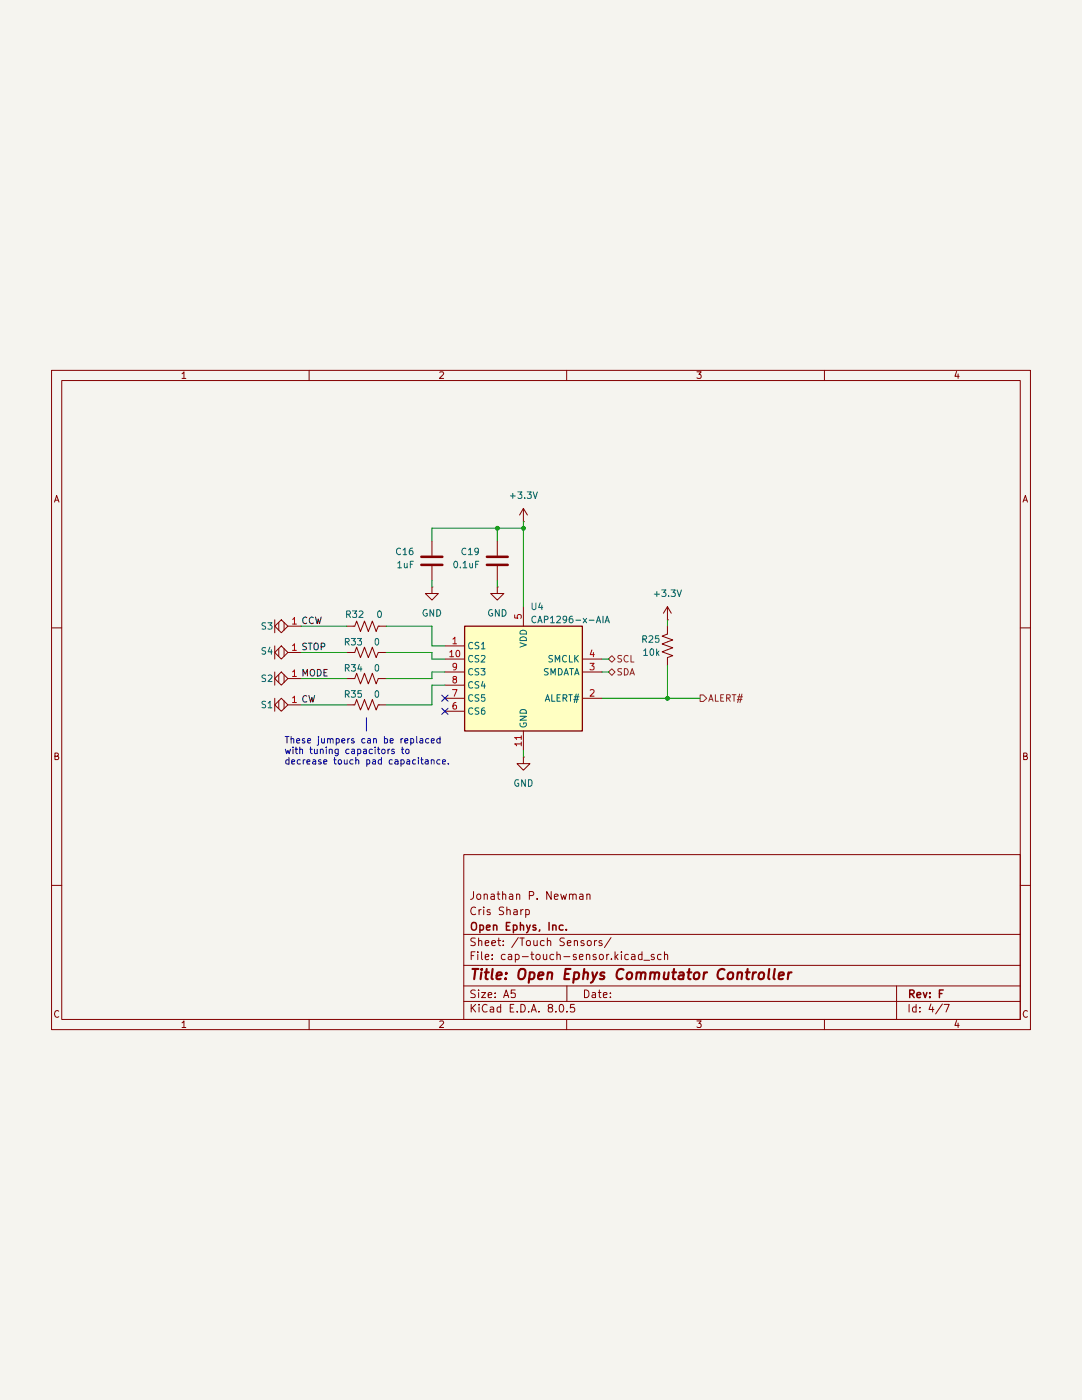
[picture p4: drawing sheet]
(kicad_sch
 (version 20231120)
 (generator "eeschema")
 (generator_version "8.0")
 (paper "A5")
 (title_block
  (title "Open Ephys Commutator Controller")
  (rev "F")
  (company "Open Ephys, Inc.")
  (comment 1 "Cris Sharp")
  (comment 2 "Jonathan P. Newman"))
 (lib_symbols
  (symbol "Device:C"
   (pin_numbers hide)
   (pin_names
    (offset 0.254)) (exclude_from_sim no) (in_bom yes) (on_board yes)
   (property "Reference" "C" (at 0.635 2.54 0) (effects (font (size 1.27 1.27)) (justify left)))
   (property "Value" "C" (at 0.635 -2.54 0) (effects (font (size 1.27 1.27)) (justify left)))
   (property "Footprint" "" (at 0.9652 -3.81 0) (effects (font (size 1.27 1.27)) (hide yes)))
   (property "Datasheet" "~" (at 0 0 0) (effects (font (size 1.27 1.27)) (hide yes)))
   (property "Description" "Unpolarized capacitor" (at 0 0 0) (effects (font (size 1.27 1.27)) (hide yes)))
   (symbol "C_0_1"
    (polyline (pts (xy -2.032 -0.762) (xy 2.032 -0.762)) (stroke (width 0.508) (type default)) (fill (type none)))
    (polyline (pts (xy -2.032 0.762) (xy 2.032 0.762)) (stroke (width 0.508) (type default)) (fill (type none))))
   (symbol "C_1_1"
    (pin passive line (at 0 3.81 270) (length 2.794) (name "~" (effects (font (size 1.27 1.27)))) (number "1" (effects (font (size 1.27 1.27)))))
    (pin passive line (at 0 -3.81 90) (length 2.794) (name "~" (effects (font (size 1.27 1.27)))) (number "2" (effects (font (size 1.27 1.27)))))))
  (symbol "Device:R_US"
   (pin_numbers hide)
   (pin_names
    (offset 0)) (exclude_from_sim no) (in_bom yes) (on_board yes)
   (property "Reference" "R" (at 2.54 0 90) (effects (font (size 1.27 1.27))))
   (property "Value" "R_US" (at -2.54 0 90) (effects (font (size 1.27 1.27))))
   (property "Footprint" "" (at 1.016 -0.254 90) (effects (font (size 1.27 1.27)) (hide yes)))
   (property "Datasheet" "~" (at 0 0 0) (effects (font (size 1.27 1.27)) (hide yes)))
   (property "Description" "Resistor, US symbol" (at 0 0 0) (effects (font (size 1.27 1.27)) (hide yes)))
   (symbol "R_US_0_1"
    (polyline (pts (xy 0 -2.286) (xy 0 -2.54)) (stroke (width 0) (type default)) (fill (type none)))
    (polyline (pts (xy 0 2.286) (xy 0 2.54)) (stroke (width 0) (type default)) (fill (type none)))
    (polyline (pts (xy 0 -0.762) (xy 1.016 -1.143) (xy 0 -1.524) (xy -1.016 -1.905) (xy 0 -2.286)) (stroke (width 0) (type default)) (fill (type none)))
    (polyline (pts (xy 0 0.762) (xy 1.016 0.381) (xy 0 0) (xy -1.016 -0.381) (xy 0 -0.762)) (stroke (width 0) (type default)) (fill (type none)))
    (polyline (pts (xy 0 2.286) (xy 1.016 1.905) (xy 0 1.524) (xy -1.016 1.143) (xy 0 0.762)) (stroke (width 0) (type default)) (fill (type none))))
   (symbol "R_US_1_1"
    (pin passive line (at 0 3.81 270) (length 1.27) (name "~" (effects (font (size 1.27 1.27)))) (number "1" (effects (font (size 1.27 1.27)))))
    (pin passive line (at 0 -3.81 90) (length 1.27) (name "~" (effects (font (size 1.27 1.27)))) (number "2" (effects (font (size 1.27 1.27)))))))
  (symbol "open-ephys:CAP1296-x-AIA" (exclude_from_sim no) (in_bom yes) (on_board yes)
   (property "Reference" "U" (at -10.16 12.7 0) (effects (font (size 1.27 1.27))))
   (property "Value" "CAP1296-x-AIA" (at 8.89 12.7 0) (effects (font (size 1.27 1.27))))
   (property "Footprint" "Package_DFN_QFN:DFN-10-1EP_3x3mm_P0.5mm_EP1.55x2.48mm" (at 0 24.13 0) (effects (font (size 1.27 1.27)) (hide yes)))
   (property "Datasheet" "https://ww1.microchip.com/downloads/en/DeviceDoc/00001569B.pdf" (at -1.27 0 0) (effects (font (size 1.27 1.27)) (hide yes)))
   (property "Description" "6-Channel Capacitive Touch Sensor, DFN-10" (at 0 0 0) (effects (font (size 1.27 1.27)) (hide yes)))
   (symbol "CAP1296-x-AIA_0_1"
    (rectangle (start -11.43 11.43) (end 11.43 -8.89) (stroke (width 0.254) (type default)) (fill (type background))))
   (symbol "CAP1296-x-AIA_1_1"
    (pin passive line (at -15.24 7.62 0) (length 3.81) (name "CS1" (effects (font (size 1.27 1.27)))) (number "1" (effects (font (size 1.27 1.27)))))
    (pin passive line (at -15.24 5.08 0) (length 3.81) (name "CS2" (effects (font (size 1.27 1.27)))) (number "10" (effects (font (size 1.27 1.27)))))
    (pin power_in line (at 0 -12.7 90) (length 3.81) (name "GND" (effects (font (size 1.27 1.27)))) (number "11" (effects (font (size 1.27 1.27)))))
    (pin open_collector line (at 15.24 -2.54 180) (length 3.81) (name "ALERT#" (effects (font (size 1.27 1.27)))) (number "2" (effects (font (size 1.27 1.27)))))
    (pin bidirectional line (at 15.24 2.54 180) (length 3.81) (name "SMDATA" (effects (font (size 1.27 1.27)))) (number "3" (effects (font (size 1.27 1.27)))))
    (pin input line (at 15.24 5.08 180) (length 3.81) (name "SMCLK" (effects (font (size 1.27 1.27)))) (number "4" (effects (font (size 1.27 1.27)))))
    (pin power_in line (at 0 15.24 270) (length 3.81) (name "VDD" (effects (font (size 1.27 1.27)))) (number "5" (effects (font (size 1.27 1.27)))))
    (pin passive line (at -15.24 -5.08 0) (length 3.81) (name "CS6" (effects (font (size 1.27 1.27)))) (number "6" (effects (font (size 1.27 1.27)))))
    (pin passive line (at -15.24 -2.54 0) (length 3.81) (name "CS5" (effects (font (size 1.27 1.27)))) (number "7" (effects (font (size 1.27 1.27)))))
    (pin passive line (at -15.24 0 0) (length 3.81) (name "CS4" (effects (font (size 1.27 1.27)))) (number "8" (effects (font (size 1.27 1.27)))))
    (pin passive line (at -15.24 2.54 0) (length 3.81) (name "CS3" (effects (font (size 1.27 1.27)))) (number "9" (effects (font (size 1.27 1.27)))))))
  (symbol "open-ephys:TOUCH" (exclude_from_sim no) (in_bom no) (on_board yes)
   (property "Reference" "S" (at 0 3.81 0) (effects (font (size 1.27 1.27))))
   (property "Value" "" (at 0 0 0) (effects (font (size 1.27 1.27))))
   (property "Footprint" "" (at 0 0 0) (effects (font (size 1.27 1.27)) (hide yes)))
   (property "Datasheet" "" (at 0 0 0) (effects (font (size 1.27 1.27)) (hide yes)))
   (property "Description" "Printed capactitive touch sensor" (at 0 0 0) (effects (font (size 1.27 1.27)) (hide yes)))
   (symbol "TOUCH_0_1"
    (polyline (pts (xy -1.27 2.54) (xy 1.27 2.54)) (stroke (width 0) (type default)) (fill (type none)))
    (polyline (pts (xy -0.762 0.762) (xy 0.762 0.762)) (stroke (width 0) (type default)) (fill (type none)))
    (polyline (pts (xy -0.762 1.778) (xy 0.762 1.778)) (stroke (width 0) (type default)) (fill (type none)))
    (polyline (pts (xy -1.27 1.27) (xy 0 2.54) (xy 1.27 1.27) (xy 0 0) (xy -1.27 1.27)) (stroke (width 0) (type default)) (fill (type none))))
   (symbol "TOUCH_1_1"
    (pin passive line (at 0 -2.54 90) (length 2.54) (name "" (effects (font (size 1.27 1.27)))) (number "1" (effects (font (size 1.27 1.27)))))))
  (symbol "power:+3.3V"
   (power)
   (pin_numbers hide)
   (pin_names
    (offset 0) hide) (exclude_from_sim no) (in_bom yes) (on_board yes)
   (property "Reference" "#PWR" (at 0 -3.81 0) (effects (font (size 1.27 1.27)) (hide yes)))
   (property "Value" "+3.3V" (at 0 3.556 0) (effects (font (size 1.27 1.27))))
   (property "Footprint" "" (at 0 0 0) (effects (font (size 1.27 1.27)) (hide yes)))
   (property "Datasheet" "" (at 0 0 0) (effects (font (size 1.27 1.27)) (hide yes)))
   (property "Description" "Power symbol creates a global label with name \"+3.3V\"" (at 0 0 0) (effects (font (size 1.27 1.27)) (hide yes)))
   (symbol "+3.3V_0_1"
    (polyline (pts (xy -0.762 1.27) (xy 0 2.54)) (stroke (width 0) (type default)) (fill (type none)))
    (polyline (pts (xy 0 0) (xy 0 2.54)) (stroke (width 0) (type default)) (fill (type none)))
    (polyline (pts (xy 0 2.54) (xy 0.762 1.27)) (stroke (width 0) (type default)) (fill (type none))))
   (symbol "+3.3V_1_1"
    (pin power_in line (at 0 0 90) (length 0) (name "~" (effects (font (size 1.27 1.27)))) (number "1" (effects (font (size 1.27 1.27)))))))
  (symbol "power:GND"
   (power)
   (pin_numbers hide)
   (pin_names
    (offset 0) hide) (exclude_from_sim no) (in_bom yes) (on_board yes)
   (property "Reference" "#PWR" (at 0 -6.35 0) (effects (font (size 1.27 1.27)) (hide yes)))
   (property "Value" "GND" (at 0 -3.81 0) (effects (font (size 1.27 1.27))))
   (property "Footprint" "" (at 0 0 0) (effects (font (size 1.27 1.27)) (hide yes)))
   (property "Datasheet" "" (at 0 0 0) (effects (font (size 1.27 1.27)) (hide yes)))
   (property "Description" "Power symbol creates a global label with name \"GND\" , ground" (at 0 0 0) (effects (font (size 1.27 1.27)) (hide yes)))
   (symbol "GND_0_1"
    (polyline (pts (xy 0 0) (xy 0 -1.27) (xy 1.27 -1.27) (xy 0 -2.54) (xy -1.27 -1.27) (xy 0 -1.27)) (stroke (width 0) (type default)) (fill (type none))))
   (symbol "GND_1_1"
    (pin power_in line (at 0 0 270) (length 0) (name "~" (effects (font (size 1.27 1.27)))) (number "1" (effects (font (size 1.27 1.27))))))))
 (junction
  (at 101.6 40.64)
  (diameter 0)
  (color 0 0 0 0))
 (junction
  (at 96.52 40.64)
  (diameter 0)
  (color 0 0 0 0))
 (junction
  (at 129.54 73.66)
  (diameter 0)
  (color 0 0 0 0))
 (no_connect
  (at 86.36 73.66))
 (no_connect
  (at 86.36 76.2))
 (wire
  (pts (xy 58.42 74.93) (xy 67.31 74.93))
  (stroke (width 0) (type default)))
 (wire
  (pts (xy 83.82 40.64) (xy 83.82 43.18))
  (stroke (width 0) (type default)))
 (wire
  (pts (xy 135.89 73.66) (xy 129.54 73.66))
  (stroke (width 0) (type default)))
 (polyline
  (pts (xy 71.12 77.47) (xy 71.12 80.01))
  (stroke (width 0) (type default)))
 (wire
  (pts (xy 101.6 39.37) (xy 101.6 40.64))
  (stroke (width 0) (type default)))
 (wire
  (pts (xy 96.52 40.64) (xy 96.52 43.18))
  (stroke (width 0) (type default)))
 (wire
  (pts (xy 74.93 59.69) (xy 83.82 59.69))
  (stroke (width 0) (type default)))
 (wire
  (pts (xy 83.82 63.5) (xy 86.36 63.5))
  (stroke (width 0) (type default)))
 (wire
  (pts (xy 74.93 64.77) (xy 83.82 64.77))
  (stroke (width 0) (type default)))
 (wire
  (pts (xy 129.54 67.31) (xy 129.54 73.66))
  (stroke (width 0) (type default)))
 (wire
  (pts (xy 83.82 71.12) (xy 83.82 74.93))
  (stroke (width 0) (type default)))
 (wire
  (pts (xy 58.42 59.69) (xy 67.31 59.69))
  (stroke (width 0) (type default)))
 (wire
  (pts (xy 129.54 58.42) (xy 129.54 59.69))
  (stroke (width 0) (type default)))
 (wire
  (pts (xy 74.93 74.93) (xy 83.82 74.93))
  (stroke (width 0) (type default)))
 (wire
  (pts (xy 58.42 64.77) (xy 67.31 64.77))
  (stroke (width 0) (type default)))
 (wire
  (pts (xy 58.42 69.85) (xy 67.31 69.85))
  (stroke (width 0) (type default)))
 (wire
  (pts (xy 118.11 68.58) (xy 116.84 68.58))
  (stroke (width 0) (type default)))
 (wire
  (pts (xy 83.82 64.77) (xy 83.82 66.04))
  (stroke (width 0) (type default)))
 (wire
  (pts (xy 96.52 40.64) (xy 83.82 40.64))
  (stroke (width 0) (type default)))
 (wire
  (pts (xy 118.11 66.04) (xy 116.84 66.04))
  (stroke (width 0) (type default)))
 (wire
  (pts (xy 74.93 69.85) (xy 83.82 69.85))
  (stroke (width 0) (type default)))
 (wire
  (pts (xy 96.52 50.8) (xy 96.52 52.07))
  (stroke (width 0) (type default)))
 (wire
  (pts (xy 83.82 68.58) (xy 86.36 68.58))
  (stroke (width 0) (type default)))
 (wire
  (pts (xy 101.6 83.82) (xy 101.6 85.09))
  (stroke (width 0) (type default)))
 (wire
  (pts (xy 86.36 71.12) (xy 83.82 71.12))
  (stroke (width 0) (type default)))
 (wire
  (pts (xy 83.82 63.5) (xy 83.82 59.69))
  (stroke (width 0) (type default)))
 (wire
  (pts (xy 83.82 69.85) (xy 83.82 68.58))
  (stroke (width 0) (type default)))
 (wire
  (pts (xy 83.82 50.8) (xy 83.82 52.07))
  (stroke (width 0) (type default)))
 (wire
  (pts (xy 83.82 66.04) (xy 86.36 66.04))
  (stroke (width 0) (type default)))
 (wire
  (pts (xy 96.52 40.64) (xy 101.6 40.64))
  (stroke (width 0) (type default)))
 (wire
  (pts (xy 129.54 73.66) (xy 116.84 73.66))
  (stroke (width 0) (type default)))
 (wire
  (pts (xy 101.6 40.64) (xy 101.6 55.88))
  (stroke (width 0) (type default)))
 (text "These jumpers can be replaced\nwith tuning capacitors to \ndecrease touch pad capacitance."
  (exclude_from_sim no)
  (at 55.118 84.074 0)
  (effects (font (size 1.27 1.27)) (justify left)))
 (label "MODE"
  (at 58.42 69.85 0)
  (fields_autoplaced yes)
  (effects (font (size 1.27 1.27)) (justify left bottom)))
 (label "CW"
  (at 58.42 74.93 0)
  (fields_autoplaced yes)
  (effects (font (size 1.27 1.27)) (justify left bottom)))
 (label "CCW"
  (at 58.42 59.69 0)
  (fields_autoplaced yes)
  (effects (font (size 1.27 1.27)) (justify left bottom)))
 (label "STOP"
  (at 58.42 64.77 0)
  (fields_autoplaced yes)
  (effects (font (size 1.27 1.27)) (justify left bottom)))
 (hierarchical_label "ALERT#"
  (shape output)
  (at 135.89 73.66 0)
  (fields_autoplaced yes)
  (effects (font (size 1.27 1.27)) (justify left)))
 (hierarchical_label "SDA"
  (shape bidirectional)
  (at 118.11 68.58 0)
  (fields_autoplaced yes)
  (effects (font (size 1.27 1.27)) (justify left)))
 (hierarchical_label "SCL"
  (shape bidirectional)
  (at 118.11 66.04 0)
  (fields_autoplaced yes)
  (effects (font (size 1.27 1.27)) (justify left)))
 (symbol
  (lib_id "power:GND")
  (at 83.82 52.07 0)
  (unit 1)
  (exclude_from_sim no)
  (in_bom yes)
  (on_board yes)
  (dnp no)
  (fields_autoplaced yes)
  (property "Reference" "#PWR031" (at 83.82 58.42 0) (effects (font (size 1.27 1.27)) (hide yes)))
  (property "Value" "GND" (at 83.82 57.15 0) (effects (font (size 1.27 1.27))))
  (property "Footprint" "" (at 83.82 52.07 0) (effects (font (size 1.27 1.27)) (hide yes)))
  (property "Datasheet" "" (at 83.82 52.07 0) (effects (font (size 1.27 1.27)) (hide yes)))
  (property "Description" "Power symbol creates a global label with name \"GND\" , ground" (at 83.82 52.07 0) (effects (font (size 1.27 1.27)) (hide yes)))
  (pin "1"))
 (symbol
  (lib_id "Device:R_US")
  (at 129.54 63.5 0)
  (mirror y)
  (unit 1)
  (exclude_from_sim no)
  (in_bom yes)
  (on_board yes)
  (dnp no)
  (property "Reference" "R25" (at 128.27 62.23 0) (effects (font (size 1.27 1.27)) (justify left)))
  (property "Value" "10k" (at 128.27 64.77 0) (effects (font (size 1.27 1.27)) (justify left)))
  (property "Footprint" "Resistor_SMD:R_0603_1608Metric" (at 128.524 63.754 90) (effects (font (size 1.27 1.27)) (hide yes)))
  (property "Datasheet" "~" (at 129.54 63.5 0) (effects (font (size 1.27 1.27)) (hide yes)))
  (property "Description" "Resistor, US symbol" (at 129.54 63.5 0) (effects (font (size 1.27 1.27)) (hide yes)))
  (pin "1")
  (pin "2"))
 (symbol
  (lib_id "Device:C")
  (at 96.52 46.99 0)
  (unit 1)
  (exclude_from_sim no)
  (in_bom yes)
  (on_board yes)
  (dnp no)
  (property "Reference" "C19" (at 93.218 45.212 0) (effects (font (size 1.27 1.27)) (justify right)))
  (property "Value" "0.1uF" (at 93.218 47.752 0) (effects (font (size 1.27 1.27)) (justify right)))
  (property "Footprint" "Capacitor_SMD:C_0402_1005Metric" (at 97.4852 50.8 0) (effects (font (size 1.27 1.27)) (hide yes)))
  (property "Datasheet" "~" (at 96.52 46.99 0) (effects (font (size 1.27 1.27)) (hide yes)))
  (property "Description" "Unpolarized capacitor" (at 96.52 46.99 0) (effects (font (size 1.27 1.27)) (hide yes)))
  (pin "1")
  (pin "2"))
 (symbol
  (lib_id "power:+3.3V")
  (at 129.54 58.42 0)
  (unit 1)
  (exclude_from_sim no)
  (in_bom yes)
  (on_board yes)
  (dnp no)
  (fields_autoplaced yes)
  (property "Reference" "#PWR029" (at 129.54 62.23 0) (effects (font (size 1.27 1.27)) (hide yes)))
  (property "Value" "+3.3V" (at 129.54 53.34 0) (effects (font (size 1.27 1.27))))
  (property "Footprint" "" (at 129.54 58.42 0) (effects (font (size 1.27 1.27)) (hide yes)))
  (property "Datasheet" "" (at 129.54 58.42 0) (effects (font (size 1.27 1.27)) (hide yes)))
  (property "Description" "Power symbol creates a global label with name \"+3.3V\"" (at 129.54 58.42 0) (effects (font (size 1.27 1.27)) (hide yes)))
  (pin "1"))
 (symbol
  (lib_id "Device:R_US")
  (at 71.12 59.69 90)
  (unit 1)
  (exclude_from_sim no)
  (in_bom yes)
  (on_board yes)
  (dnp no)
  (property "Reference" "R32" (at 68.834 57.404 90) (effects (font (size 1.27 1.27))))
  (property "Value" "0" (at 73.66 57.404 90) (effects (font (size 1.27 1.27))))
  (property "Footprint" "Resistor_SMD:R_0805_2012Metric" (at 71.374 58.674 90) (effects (font (size 1.27 1.27)) (hide yes)))
  (property "Datasheet" "~" (at 71.12 59.69 0) (effects (font (size 1.27 1.27)) (hide yes)))
  (property "Description" "Resistor, US symbol" (at 71.12 59.69 0) (effects (font (size 1.27 1.27)) (hide yes)))
  (pin "1")
  (pin "2"))
 (symbol
  (lib_id "Device:C")
  (at 83.82 46.99 0)
  (unit 1)
  (exclude_from_sim no)
  (in_bom yes)
  (on_board yes)
  (dnp no)
  (property "Reference" "C16" (at 80.518 45.212 0) (effects (font (size 1.27 1.27)) (justify right)))
  (property "Value" "1uF" (at 80.518 47.752 0) (effects (font (size 1.27 1.27)) (justify right)))
  (property "Footprint" "Capacitor_SMD:C_0603_1608Metric" (at 84.7852 50.8 0) (effects (font (size 1.27 1.27)) (hide yes)))
  (property "Datasheet" "~" (at 83.82 46.99 0) (effects (font (size 1.27 1.27)) (hide yes)))
  (property "Description" "Unpolarized capacitor" (at 83.82 46.99 0) (effects (font (size 1.27 1.27)) (hide yes)))
  (pin "1")
  (pin "2"))
 (symbol
  (lib_id "open-ephys:TOUCH")
  (at 55.88 64.77 90)
  (mirror x)
  (unit 1)
  (exclude_from_sim no)
  (in_bom no)
  (on_board yes)
  (dnp no)
  (property "Reference" "S4" (at 51.816 64.516 90) (effects (font (size 1.27 1.27))))
  (property "Value" "~" (at 54.61 62.23 90) (effects (font (size 1.27 1.27))))
  (property "Footprint" "open-ephys:Touch_Center_2mm" (at 55.88 64.77 0) (effects (font (size 1.27 1.27)) (hide yes)))
  (property "Datasheet" "" (at 55.88 64.77 0) (effects (font (size 1.27 1.27)) (hide yes)))
  (property "Description" "Printed capactitive touch sensor" (at 55.88 64.77 0) (effects (font (size 1.27 1.27)) (hide yes)))
  (pin "1"))
 (symbol
  (lib_id "open-ephys:TOUCH")
  (at 55.88 69.85 90)
  (mirror x)
  (unit 1)
  (exclude_from_sim no)
  (in_bom no)
  (on_board yes)
  (dnp no)
  (property "Reference" "S2" (at 51.816 69.85 90) (effects (font (size 1.27 1.27))))
  (property "Value" "~" (at 54.61 67.31 90) (effects (font (size 1.27 1.27))))
  (property "Footprint" "open-ephys:Touch_Center_2mm" (at 55.88 69.85 0) (effects (font (size 1.27 1.27)) (hide yes)))
  (property "Datasheet" "" (at 55.88 69.85 0) (effects (font (size 1.27 1.27)) (hide yes)))
  (property "Description" "Printed capactitive touch sensor" (at 55.88 69.85 0) (effects (font (size 1.27 1.27)) (hide yes)))
  (pin "1"))
 (symbol
  (lib_id "power:GND")
  (at 101.6 85.09 0)
  (mirror y)
  (unit 1)
  (exclude_from_sim no)
  (in_bom yes)
  (on_board yes)
  (dnp no)
  (fields_autoplaced yes)
  (property "Reference" "#PWR036" (at 101.6 91.44 0) (effects (font (size 1.27 1.27)) (hide yes)))
  (property "Value" "GND" (at 101.6 90.17 0) (effects (font (size 1.27 1.27))))
  (property "Footprint" "" (at 101.6 85.09 0) (effects (font (size 1.27 1.27)) (hide yes)))
  (property "Datasheet" "" (at 101.6 85.09 0) (effects (font (size 1.27 1.27)) (hide yes)))
  (property "Description" "Power symbol creates a global label with name \"GND\" , ground" (at 101.6 85.09 0) (effects (font (size 1.27 1.27)) (hide yes)))
  (pin "1"))
 (symbol
  (lib_id "open-ephys:TOUCH")
  (at 55.88 59.69 90)
  (mirror x)
  (unit 1)
  (exclude_from_sim no)
  (in_bom no)
  (on_board yes)
  (dnp no)
  (property "Reference" "S3" (at 51.816 59.69 90) (effects (font (size 1.27 1.27))))
  (property "Value" "~" (at 54.61 57.15 90) (effects (font (size 1.27 1.27))))
  (property "Footprint" "open-ephys:Touch_Center_2mm" (at 55.88 59.69 0) (effects (font (size 1.27 1.27)) (hide yes)))
  (property "Datasheet" "" (at 55.88 59.69 0) (effects (font (size 1.27 1.27)) (hide yes)))
  (property "Description" "Printed capactitive touch sensor" (at 55.88 59.69 0) (effects (font (size 1.27 1.27)) (hide yes)))
  (pin "1"))
 (symbol
  (lib_id "Device:R_US")
  (at 71.12 74.93 90)
  (unit 1)
  (exclude_from_sim no)
  (in_bom yes)
  (on_board yes)
  (dnp no)
  (property "Reference" "R35" (at 68.58 72.898 90) (effects (font (size 1.27 1.27))))
  (property "Value" "0" (at 73.152 72.898 90) (effects (font (size 1.27 1.27))))
  (property "Footprint" "Resistor_SMD:R_0805_2012Metric" (at 71.374 73.914 90) (effects (font (size 1.27 1.27)) (hide yes)))
  (property "Datasheet" "~" (at 71.12 74.93 0) (effects (font (size 1.27 1.27)) (hide yes)))
  (property "Description" "Resistor, US symbol" (at 71.12 74.93 0) (effects (font (size 1.27 1.27)) (hide yes)))
  (pin "1")
  (pin "2"))
 (symbol
  (lib_id "power:GND")
  (at 96.52 52.07 0)
  (unit 1)
  (exclude_from_sim no)
  (in_bom yes)
  (on_board yes)
  (dnp no)
  (fields_autoplaced yes)
  (property "Reference" "#PWR037" (at 96.52 58.42 0) (effects (font (size 1.27 1.27)) (hide yes)))
  (property "Value" "GND" (at 96.52 57.15 0) (effects (font (size 1.27 1.27))))
  (property "Footprint" "" (at 96.52 52.07 0) (effects (font (size 1.27 1.27)) (hide yes)))
  (property "Datasheet" "" (at 96.52 52.07 0) (effects (font (size 1.27 1.27)) (hide yes)))
  (property "Description" "Power symbol creates a global label with name \"GND\" , ground" (at 96.52 52.07 0) (effects (font (size 1.27 1.27)) (hide yes)))
  (pin "1"))
 (symbol
  (lib_id "Device:R_US")
  (at 71.12 69.85 90)
  (unit 1)
  (exclude_from_sim no)
  (in_bom yes)
  (on_board yes)
  (dnp no)
  (property "Reference" "R34" (at 68.58 67.818 90) (effects (font (size 1.27 1.27))))
  (property "Value" "0" (at 73.152 67.818 90) (effects (font (size 1.27 1.27))))
  (property "Footprint" "Resistor_SMD:R_0805_2012Metric" (at 71.374 68.834 90) (effects (font (size 1.27 1.27)) (hide yes)))
  (property "Datasheet" "~" (at 71.12 69.85 0) (effects (font (size 1.27 1.27)) (hide yes)))
  (property "Description" "Resistor, US symbol" (at 71.12 69.85 0) (effects (font (size 1.27 1.27)) (hide yes)))
  (pin "1")
  (pin "2"))
 (symbol
  (lib_id "open-ephys:CAP1296-x-AIA")
  (at 101.6 71.12 0)
  (unit 1)
  (exclude_from_sim no)
  (in_bom yes)
  (on_board yes)
  (dnp no)
  (property "Reference" "U4" (at 102.87 55.88 0) (effects (font (size 1.27 1.27)) (justify left)))
  (property "Value" "CAP1296-x-AIA" (at 102.87 58.42 0) (effects (font (size 1.27 1.27)) (justify left)))
  (property "Footprint" "Package_DFN_QFN:DFN-10-1EP_3x3mm_P0.5mm_EP1.55x2.48mm" (at 101.6 46.99 0) (effects (font (size 1.27 1.27)) (hide yes)))
  (property "Datasheet" "https://ww1.microchip.com/downloads/en/DeviceDoc/00001569B.pdf" (at 100.33 71.12 0) (effects (font (size 1.27 1.27)) (hide yes)))
  (property "Description" "6-Channel Capacitive Touch Sensor, DFN-10" (at 101.6 71.12 0) (effects (font (size 1.27 1.27)) (hide yes)))
  (pin "11")
  (pin "7")
  (pin "2")
  (pin "6")
  (pin "5")
  (pin "10")
  (pin "8")
  (pin "1")
  (pin "4")
  (pin "9")
  (pin "3"))
 (symbol
  (lib_id "power:+3.3V")
  (at 101.6 39.37 0)
  (unit 1)
  (exclude_from_sim no)
  (in_bom yes)
  (on_board yes)
  (dnp no)
  (fields_autoplaced yes)
  (property "Reference" "#PWR035" (at 101.6 43.18 0) (effects (font (size 1.27 1.27)) (hide yes)))
  (property "Value" "+3.3V" (at 101.6 34.29 0) (effects (font (size 1.27 1.27))))
  (property "Footprint" "" (at 101.6 39.37 0) (effects (font (size 1.27 1.27)) (hide yes)))
  (property "Datasheet" "" (at 101.6 39.37 0) (effects (font (size 1.27 1.27)) (hide yes)))
  (property "Description" "Power symbol creates a global label with name \"+3.3V\"" (at 101.6 39.37 0) (effects (font (size 1.27 1.27)) (hide yes)))
  (pin "1"))
 (symbol
  (lib_id "Device:R_US")
  (at 71.12 64.77 90)
  (unit 1)
  (exclude_from_sim no)
  (in_bom yes)
  (on_board yes)
  (dnp no)
  (property "Reference" "R33" (at 68.58 62.738 90) (effects (font (size 1.27 1.27))))
  (property "Value" "0" (at 73.152 62.738 90) (effects (font (size 1.27 1.27))))
  (property "Footprint" "Resistor_SMD:R_0805_2012Metric" (at 71.374 63.754 90) (effects (font (size 1.27 1.27)) (hide yes)))
  (property "Datasheet" "~" (at 71.12 64.77 0) (effects (font (size 1.27 1.27)) (hide yes)))
  (property "Description" "Resistor, US symbol" (at 71.12 64.77 0) (effects (font (size 1.27 1.27)) (hide yes)))
  (pin "1")
  (pin "2"))
 (symbol
  (lib_id "open-ephys:TOUCH")
  (at 55.88 74.93 90)
  (mirror x)
  (unit 1)
  (exclude_from_sim no)
  (in_bom no)
  (on_board yes)
  (dnp no)
  (property "Reference" "S1" (at 51.816 74.93 90) (effects (font (size 1.27 1.27))))
  (property "Value" "~" (at 54.61 72.39 90) (effects (font (size 1.27 1.27))))
  (property "Footprint" "open-ephys:Touch_Center_2mm" (at 55.88 74.93 0) (effects (font (size 1.27 1.27)) (hide yes)))
  (property "Datasheet" "" (at 55.88 74.93 0) (effects (font (size 1.27 1.27)) (hide yes)))
  (property "Description" "Printed capactitive touch sensor" (at 55.88 74.93 0) (effects (font (size 1.27 1.27)) (hide yes)))
  (pin "1")))
